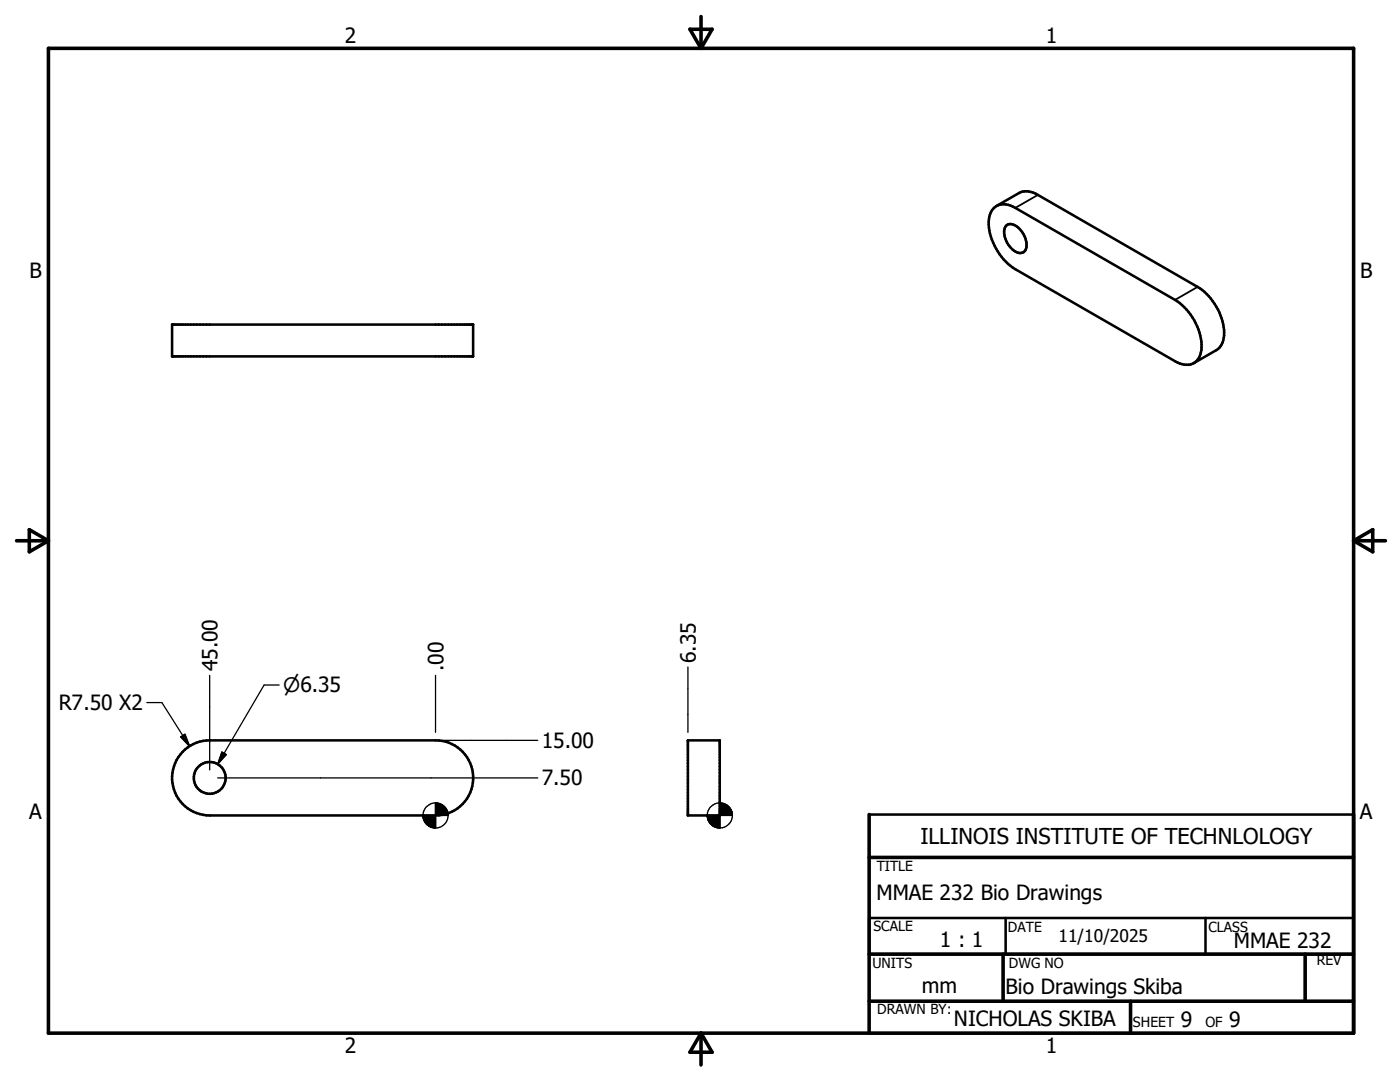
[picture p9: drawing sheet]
<svg xmlns="http://www.w3.org/2000/svg" width="279mm" height="216mm" viewBox="0 0 279 216" stroke-linecap="round" stroke-linejoin="round" font-family="sans-serif">
<g fill="none" stroke="#000" stroke-width=".51">
<path d="M198.2 41.7a3.3 3.3 0 0 1 4.4-.2l31.9 18.3a11.5 11.5 0 0 1 5.3 10 3 3 0 0 1-4.8 2.5l-32.4-18.6a11.5 11.5 0 0 1-5.2-10l.2-.9zM198.9 41.1l4.5-2.6a3.6 3.6 0 0 1 3.7 .4l31.9 18.4a11.2 11.2 0 0 1 5.2 10.1l-.4 1.3-.7 .9-4.9 2.9M200.8 45a1.96 1.96 0 0 1 2.7 .7 4.2 4.2 0 0 1 1.1 4.2 1.5 1.5 0 0 1-2.3 .1 4.3 4.3 0 0 1-1.7-4.8zM34.3 64.8h60.1v6.3h-60.1zM36.4 150a7.4 7.4 0 0 1 5.4-2.3h45.1a7.5 7.5 0 0 1 7.5 7.5 7.5 7.5 0 0 1-7.5 7.5h-45.1a7.5 7.5 0 0 1-6.8-4.5 7.5 7.5 0 0 1 1.4-8.2zM137.3 147.7h6.3v15h-6.3zM173.5 162.5h96.6M173.5 183.2h96.6v7.2h-96.6zM200.7 183.2v7.2M240.6 183.2v7.2M173.5 206.2h96.6"/>
<circle cx="41.9" cy="155.2" r="3.2"/>
</g>
<path d="M207.1 38.9l-4.5 2.6M239 57.3l-4.5 2.5" fill="none" stroke="#000" stroke-width=".36"/>
<g fill="none" stroke="#000" stroke-width=".71">
<path d="M9.7 9.6h260.4v196.6h-260.4zM137.7 5.8h4.4l-2.2 3.8zM139.9 3.3v6.3M3.3 107.9h6.4M5.8 105.7l3.9 2.2-3.9 2.2zM270.1 107.9h6.4M270.1 107.9l3.9-2.2v4.4zM173.5 171.1h96.6M173.5 162.5v43.7M173.5 190.4h96.6M173.5 199.8h96.6M200.2 190.4v9.4"/>
<path d="M225.6 199.8v6.4M260.5 190.4v9.4M139.9 206.2v6.3M139.9 206.2l2.2 3.8h-4.4z"/>
</g>
<g fill="none" stroke="#000" stroke-width=".25">
<path d="M41.8 134.8v18.8M55.7 136.7h-3l-9.3 15.8M86.9 134.8v11.3M137.3 133.1v13M29.3 140.2h3l5.5 8.7M36.1 147l.8-.5 .9 2.4zM43.4 155.2h63.9M44.3 150.1l.9 .5-1.8 1.9zM88.5 147.7h18.8"/>
<circle cx="86.9" cy="162.7" r="2.49"/>
<circle cx="143.6" cy="162.7" r="2.51"/>
</g>
<g fill="#000" stroke="#000" stroke-width=".25">
<path d="M36.1 147l.8-.5 .9 2.4zM44.3 150.1l.9 .5-1.8 1.9zM84.4 162.7l.1 .7zM84.4 162.7l.3 1.1zM84.4 162.7l.4 1.4zM84.4 162.7l.6 1.7-.2-.3zM84.4 162.7l.9 1.9-.3-.2zM84.4 162.7l1.2 2.1-.3-.2zM84.4 162.7l1.5 2.3-.3-.2zM84.4 162.7l1.8 2.4-.3-.1zM84.4 162.7l2.2 2.5-.4-.1zM84.4 162.7l2.5 2.5h-.3z"/>
<path d="M86.9 160.2l2.5 2.5h-2.5zM86.9 160.2v5zM84.4 162.7h2.5v2.5zM84.4 162.7h2.5zM89.3 162l.1 .7zM89.2 161.7l.2 1zM89 161.4l.4 1.3zM88.8 161.1l.2 .3 .4 1.3zM88.6 160.8l.2 .3 .6 1.6zM88.3 160.6l.3 .2 .8 1.9zM88 160.5l.3 .1 1.1 2.1zM87.6 160.3l.4 .2 1.4 2.2z"/>
<path d="M87.3 160.3h.3l1.8 2.4zM86.9 160.2l.4 .1 2.1 2.4zM141.1 162.7l.2 .7zM141.1 162.7l.3 1.1zM141.1 162.7l.5 1.4zM141.1 162.7l.7 1.7zM141.1 162.7l.9 1.9-.2-.2zM141.1 162.7l1.2 2.1-.3-.2zM141.1 162.7l1.5 2.3-.3-.2zM141.1 162.7l1.9 2.4-.4-.1zM141.1 162.7l2.2 2.5-.3-.1zM141.1 162.7l2.5 2.5h-.3z"/>
<path d="M143.6 160.2l2.6 2.5h-2.6zM143.6 160.2v5zM141.1 162.7h2.5v2.5zM141.1 162.7h2.5zM146.1 162l.1 .7zM145.9 161.7l.3 1zM145.8 161.4l.4 1.3zM145.5 161.1l.7 1.6zM145.3 160.8l.2 .3 .7 1.6zM145 160.6l.3 .2 .9 1.9zM144.7 160.5l.3 .1 1.2 2.1zM144.4 160.3l.3 .2 1.5 2.2z"/>
<path d="M144 160.3h.4l1.8 2.4zM143.6 160.2l.4 .1 2.2 2.4z"/>
</g>
<text font-size="4.4" x="183.7" y="168.4">ILLINOIS INSTITUTE OF TECHNLOLOGY</text>
<g font-size="4.2">
<text x="68.8" y="8.7">2</text>
<text x="208.7" y="8.7">1</text>
<text x="5.9" y="55.5">B</text>
<text x="271.4" y="55.5">B</text>
<text x="43.4" y="133.9" transform="rotate(-90 43.4 133.9)">45.00</text>
<text x="88.5" y="133.9" transform="rotate(-90 88.5 133.9)">.00</text>
<text x="138.9" y="132.3" transform="rotate(-90 138.9 132.3)">6.35</text>
<text x="11.7" y="141.7">R7.50 X2</text>
<text x="108.1" y="149.2">15.00</text>
<text x="108.1" y="156.7">7.50</text>
<text x="5.8" y="163.4">A</text>
<text x="271.4" y="163.4">A</text>
<text x="174.9" y="179.7">MMAE 232 Bio Drawings</text>
<text x="187.6" y="188.9">1 : 1</text>
<text x="246.2" y="189.2">MMAE 232</text>
<text x="184" y="198.2">mm</text>
<text x="200.7" y="198.4">Bio Drawings Skiba</text>
<text x="190.4" y="204.7">NICHOLAS SKIBA</text>
<text x="235.7" y="205">9</text>
<text x="245.3" y="205">9</text>
<text x="68.8" y="210.2">2</text>
<text x="208.7" y="210.2">1</text>
</g>
<text font-size="4" x="56.5" y="138.1">n6.35</text>
<text font-size="3.5" x="211.2" y="187.9">11/10/2025</text>
<g font-size="2.8">
<text x="175" y="173.8">TITLE</text>
<text x="174.3" y="185.8">SCALE</text>
<text x="201.2" y="186">DATE</text>
<text x="241.2" y="186">CLASS</text>
<text x="174.1" y="193.2">UNITS</text>
<text x="201.3" y="193.2">DWG NO</text>
<text x="262.8" y="192.6">REV</text>
<text x="175.1" y="202.4">DRAWN BY:</text>
<text x="226.1" y="205">SHEET</text>
<text x="240.6" y="205">OF</text>
</g>
</svg>
